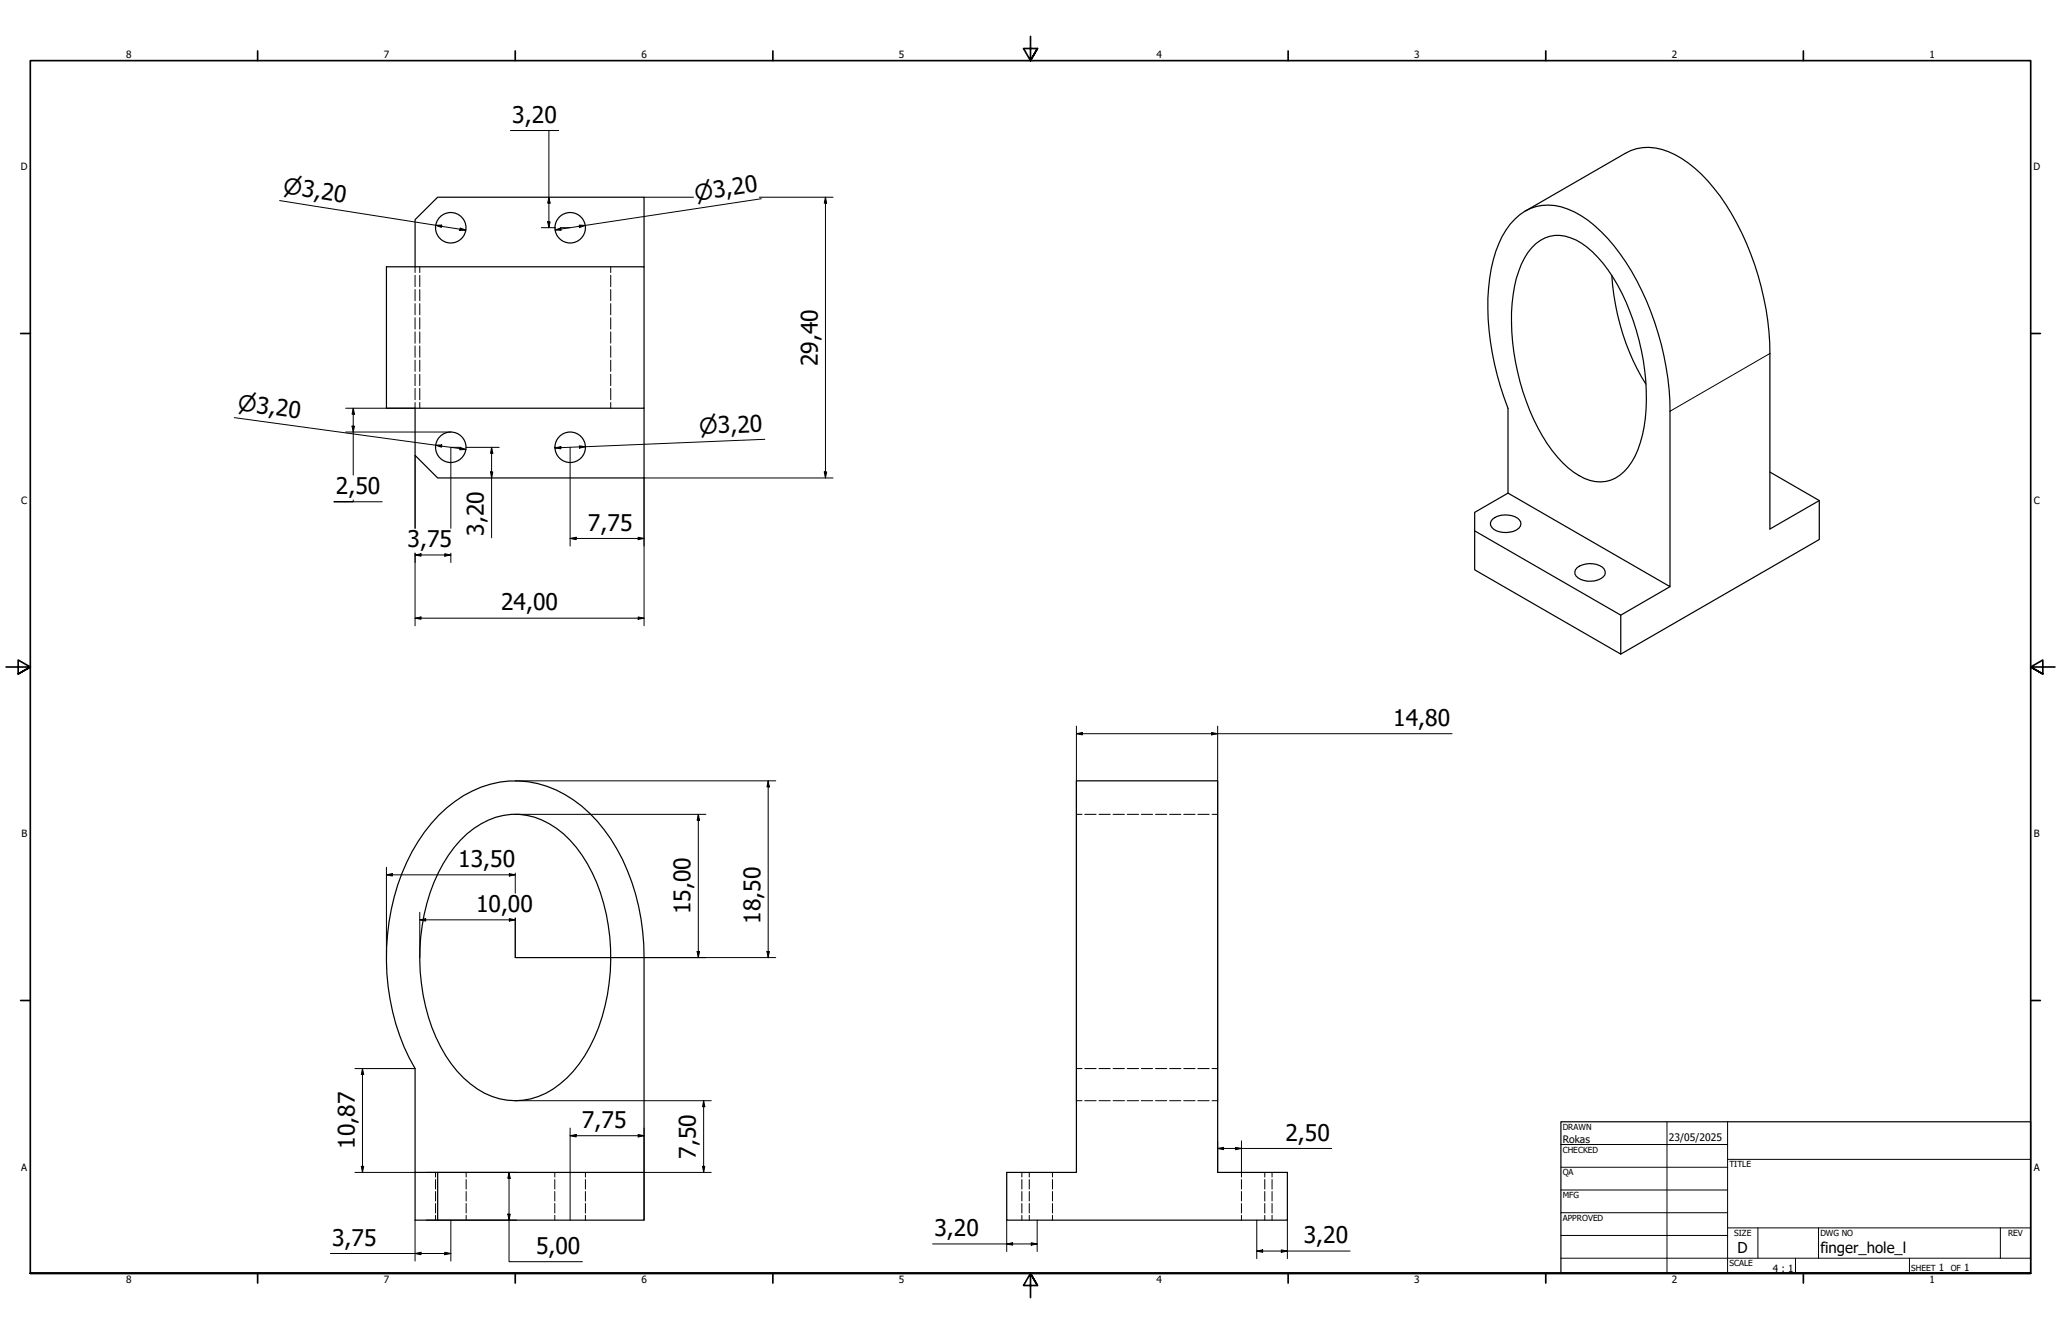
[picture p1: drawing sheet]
<svg xmlns="http://www.w3.org/2000/svg" width="864mm" height="559mm" viewBox="0 0 864 559" stroke-linecap="round" stroke-linejoin="round" font-family="sans-serif">
<!-- layer: Hidden (ANSI) -->
<g fill="none" stroke="#000" stroke-width=".42">
<path d="M173.9 111.8v2.4M173.9 115.3v4.8M175.9 111.8v2.4M175.9 115.3v4.8M255.9 111.8v2.4M255.9 115.3v4.8M173.9 121.3v4.7M173.9 127.2v4.7M173.9 133.1v4.8M173.9 139v4.8M175.9 121.3v4.7M175.9 127.2v4.7"/>
<path d="M175.9 133.1v4.8M175.9 139v4.8M255.9 121.3v4.7M255.9 127.2v4.7M255.9 133.1v4.8M255.9 139v4.8M173.9 144.9v4.8M173.9 150.9v4.7M173.9 156.8v4.7M175.9 144.9v4.8M175.9 150.9v4.7M175.9 156.8v4.7"/>
<path d="M255.9 144.9v4.8M255.9 150.9v4.7M255.9 156.8v4.7M173.9 162.7v4.7M173.9 168.6v2.4M175.9 162.7v4.7M175.9 168.6v2.4M255.9 162.7v4.7M255.9 168.6v2.4M451 341.1h2.4M454.5 341.1h4.8M460.5 341.1h4.7"/>
<path d="M466.4 341.1h4.8M472.3 341.1h4.8M478.2 341.1h4.8M484.2 341.1h4.7M490.1 341.1h4.7M496 341.1h4.8M501.9 341.1h4.8M507.9 341.1h2.3M451 447.6h2.4M454.5 447.6h4.8M460.5 447.6h4.7M466.4 447.6h4.8"/>
<path d="M472.3 447.6h4.8M478.2 447.6h4.8M484.2 447.6h4.7M490.1 447.6h4.7M496 447.6h4.8M501.9 447.6h4.8M507.9 447.6h2.3M451 461.1h2.4M454.5 461.1h4.8M460.5 461.1h4.7M466.4 461.1h4.8M472.3 461.1h4.8"/>
<path d="M478.2 461.1h4.8M484.2 461.1h4.7M490.1 461.1h4.7M496 461.1h4.8M501.9 461.1h4.8M507.9 461.1h2.3M182.5 491.1v2M182.5 494.1v4M182.5 499.1v4M195.3 491.1v2M195.3 494.1v4M195.3 499.1v4"/>
<path d="M232.5 491.1v2M232.5 494.1v4M232.5 499.1v4M245.3 491.1v2M245.3 494.1v4M245.3 499.1v4M428.2 491.1v2M428.2 494.1v4M428.2 499.1v4M431.3 491.1v2M431.3 494.1v4M431.3 499.1v4"/>
<path d="M441 491.1v2M441 494.1v4M441 499.1v4M520.2 491.1v2M520.2 494.1v4M520.2 499.1v4M530 491.1v2M530 494.1v4M530 499.1v4M533 491.1v2M533 494.1v4M533 499.1v4"/>
<path d="M182.5 504.1v4M182.5 509.1v2M195.3 504.1v4M195.3 509.1v2M232.5 504.1v4M232.5 509.1v2M245.3 504.1v4M245.3 509.1v2M428.2 504.1v4M428.2 509.1v2M431.3 504.1v4M431.3 509.1v2"/>
<path d="M441 504.1v4M441 509.1v2M520.2 504.1v4M520.2 509.1v2M530 504.1v4M530 509.1v2M533 504.1v4M533 509.1v2"/>
</g>
<!-- layer: Visible (ANSI) -->
<g fill="none" stroke="#000" stroke-width=".51">
<path d="M634.7 91.8a20.4 20.4 0 0 1 25.1-3 60.6 60.6 0 0 1 21.5 21.1 120 120 0 0 1 18.5 62.4v73.4l-67.9-39.1v-35.5a113.2 113.2 0 0 1-7.7-54.6 42.6 42.6 0 0 1 10.5-24.7zM639.1 88.5l41.9-24.2a20.8 20.8 0 0 1 20.8 .5 58.9 58.9 0 0 1 21.4 20.9 119.2 119.2 0 0 1 18.4 62.4v73.5l20.7-11.9M161.9 111.8h108v59.2h-108zM173.9 111.8v-19.8l9.5-9.4h86.5v29.2M643.5 102.1a14.5 14.5 0 0 1 17-1.5 46.7 46.7 0 0 1 17.4 18.9 98.2 98.2 0 0 1 11 59.3 34.9 34.9 0 0 1-8.4 18.7 14.6 14.6 0 0 1-18.9 1.7 49 49 0 0 1-17.2-20 98.1 98.1 0 0 1-10.4-55.8 34 34 0 0 1 9.5-21.3zM675.4 115.4a97.5 97.5 0 0 0 14.3 45.5M173.9 171v19.8l9.5 9.4h86.5v-29.2M741.6 197.7l20.7 12v16.3l-83.2 48M625.4 217.5a9.1 9.1 0 0 1 11.3 .4 2.61 2.61 0 0 1-1.3 4.1 9.2 9.2 0 0 1-10.3-1.1 2.39 2.39 0 0 1 .3-3.4zM631.9 206.6l-14 8v7.8l61.2 35.3 20.7-12M617.9 222.4v16.3l61.2 35.3v-16.3M660.8 237.9a9.1 9.1 0 0 1 11.3 .4 2.61 2.61 0 0 1-1.3 4.1 9 9 0 0 1-10.4-1.1 2.49 2.49 0 0 1 .4-3.4z"/>
<path d="M451 327.1h59.2v164h29.2v20h-117.6v-20h29.2zM183.9 341.4a45.5 45.5 0 0 1 33.5-14.2 47.8 47.8 0 0 1 35.8 20.4 88 88 0 0 1 16.7 53.5v90h-96v-43.5a96.5 96.5 0 0 1-1.2-90.9 69.4 69.4 0 0 1 11.2-15.3zM192.9 352a30.9 30.9 0 0 1 27.9-10.4 36.8 36.8 0 0 1 23.1 16.7 81 81 0 0 1 10.6 58.5 65.2 65.2 0 0 1-16.9 34.7 29.2 29.2 0 0 1-34.5 6.5 47 47 0 0 1-20.4-23.5 84.4 84.4 0 0 1 3-72.7l4.6-6.8zM173.9 491.1v20h9.5M183.4 491.1v20h86.5v-20"/>
<circle cx="188.9" cy="95.4" r="6.4"/>
<circle cx="238.9" cy="95.4" r="6.4"/>
<circle cx="188.9" cy="187.4" r="6.4"/>
<circle cx="238.9" cy="187.4" r="6.4"/>
</g>
<!-- layer: Visible Narrow (ANSI) -->
<path d="M741.6 148.1l-41.8 24.2" fill="none" stroke="#000" stroke-width=".42"/>
<!-- layer: Border (ANSI) -->
<g fill="none" stroke="#000" stroke-width=".7">
<path d="M431.8 15.2v10.2l-2.9-5.1h5.8l-2.9 5.1 2.9-5.1M107.9 21.3v4.1M215.9 21.3v4.1M323.8 21.3v4.1M539.8 21.3v4.1M647.7 21.3v4.1M755.6 21.3v4.1M8.6 139.7h4.1M850.9 139.7h4.1M2.5 279.4h10.2l-5.1-2.9v5.8l5.1-2.9-5.1 2.9M861.1 279.4h-10.2l5.1-2.9v5.8l-5.1-2.9 5.1 2.9M8.6 419.1h4.1"/>
<path d="M850.9 419.1h4.1M12.7 533.4v-508h838.2v508h-838.2h838.2M107.9 533.4v4.1M215.9 533.4v4.1M323.8 533.4v4.1M434.7 538.5l-2.9-5.1 2.9 5.1h-5.8l2.9-5.1v10.2M539.8 533.4v4.1M647.7 533.4v4.1M755.6 533.4v4.1"/>
</g>
<!-- layer: Title (ANSI) -->
<g fill="none" stroke="#000" stroke-width=".42">
<path d="M654 479.4h69.9M698.5 469.9v63.5M723.9 469.9v63.5M654 488.9h69.9M654 498.5h69.9M723.9 485.6h127M654 508h69.9M654 517.5h69.9M723.9 514.3h127M736.6 514.3v12.7M762 514.3v12.7M838.2 514.3v12.7"/>
<path d="M654 527h196.9M752.3 527v6.4M800.1 527v6.4"/>
</g>
<path d="M654 469.9h196.9v63.5h-196.9z" fill="none" stroke="#000" stroke-width=".51"/>
<!-- layer: Dimension (ISO) -->
<g fill="none" stroke="#000" stroke-width=".42">
<path d="M213.9 54.7h20.2h-4.1v40.7M117.2 84l78 12.4M182.6 94.4l2.5-.1-.1 .9zM192.8 95.5l2.4 .9-2.5 .1zM226.8 95.4h5.7M229.5 92.9h1l-.5 2.5zM230 82.6l.5 2.5h-1zM232.6 96.3l2.3-.8 .2 1zM234.8 95.4h4.1M242.7 94.3l2.5 .1-2.4 .9zM269.9 82.6h20.7M318.2 82.6h30.9"/>
<path d="M319 83.2l-86.4 13.1M345.9 82.6l.5 2.5h-1zM345.9 82.6v117.6M98.2 174.9l97.1 13.4M144.8 171h29.1M147.5 178.5h1l-.5 2.5zM148 171l.5 2.5h-1zM148 171v28M144.8 181h44.1M173.9 190.8v30.5M182.6 186.5l2.5-.1-.1 .9zM192.8 187.5l2.5 .8-2.6 .1z"/>
<path d="M192.9 187.4h-4v33.9M195.3 187.4h13.9M205.5 197.7h1l-.5 2.5zM206 187.4l.5 2.5h-1zM206 187.4v37.9M232.5 187.6l2.5-.5v.9zM238.9 187.4v41.3M242.8 186.8l2.5 .3-2.5 .6zM320.5 184l-88 3.6M345.4 197.7h1l-.5 2.5zM148 209.4v.8h-8h20.1M349.1 200.2h-79.2v61.9"/>
<path d="M173.9 232.5l2.5-.5v1zM173.9 231.7v30.4M173.9 232.5h15M186.4 232l2.5 .5-2.5 .5zM188.9 231.7v3.9M238.9 225.6l2.5-.6v1.1zM238.9 225.6h31M267.4 225l2.5 .6-2.5 .5zM173.9 259l2.5-.6v1zM173.9 259h96M267.4 258.4l2.5 .6-2.5 .4zM451 307.3l2.5-.5v1z"/>
<path d="M451 307.3h157.5M451 304.2v157.1M507.7 306.8l2.5 .5-2.5 .5zM510.2 304.2v157.1M215.9 327.1h109.2M321.9 327.1l.5 2.5h-1zM321.9 327.1v74M215.9 341.1h79.9M292.6 341.1l.5 2.5h-1zM292.6 341.1v60M161.9 366.5l2.5-.5v1zM161.9 366.5h54"/>
<path d="M161.9 363.3v37.8M213.4 366l2.5 .5-2.5 .5zM215.9 365.7v8.4M175.9 385.3l2.5-.5v1zM175.9 385.3h40M175.9 382.1v19M213.4 384.8l2.5 .5-2.5 .5zM215.9 384.6v16.5h109.2M292.1 398.6h1l-.5 2.5zM321.4 398.6h1l-.5 2.5zM148.7 447.6h25.2M151.9 447.6l.5 2.5h-1z"/>
<path d="M151.9 447.6v43.5M215.9 461.1h82.1M238.9 475.7l2.5-.5v1zM238.9 475.7h31M238.9 472.6v38.5M267.4 475.2l2.5 .5-2.5 .5zM269.9 472.6v38.5M294.8 461.1l.5 2.5h-.9zM294.8 461.1v30M510.2 477.9v13.2M520.2 477.9v13.2M148.7 491.1h25.2"/>
<path d="M151.4 488.6h1l-.5 2.5zM178.6 491.1h37.9M213.3 491.1l.5 2.5h-1zM213.3 491.1v37.4h30.7M269.9 491.1h28.1M294.4 488.6h.9l-.5 2.5zM510.2 481.1l2.5-.5v1zM510.2 481.1h47.8M517.7 480.6l2.5 .5-2.5 .5zM173.9 511.1v17.2M178.6 511.1h37.9M188.9 511.1v17.2"/>
<path d="M212.8 508.6h1l-.5 2.5zM421.8 511.1v13.2M434.6 511.1v13.2M526.6 511.1v16.1M539.4 511.1v16.1M138.4 525.1h50.5M173.9 525.1l2.5-.5v1zM186.4 524.6l2.5 .5-2.5 .5zM390.8 521.1h43.8M421.8 521.1l2.5-.5v1zM432.1 520.6l2.5 .5-2.5 .5zM526.6 524.1l2.5-.5v1z"/>
<path d="M526.6 524.1h39.1M536.9 523.6l2.5 .5-2.5 .5z"/>
</g>
<g fill="#000">
<path d="M182.6 94.4l2.5-.1-.1 .9zM192.8 95.5l2.4 .9-2.5 .1zM229.5 92.9h1l-.5 2.5zM230 82.6l.5 2.5h-1zM232.6 96.3l2.3-.8 .2 1zM242.7 94.3l2.5 .1-2.4 .9zM345.9 82.6l.5 2.5h-1zM147.5 178.5h1l-.5 2.5zM148 171l.5 2.5h-1zM182.6 186.5l2.5-.1-.1 .9zM192.8 187.5l2.5 .8-2.6 .1zM205.5 197.7h1l-.5 2.5z"/>
<path d="M206 187.4l.5 2.5h-1zM232.5 187.6l2.5-.5v.9zM242.8 186.8l2.5 .3-2.5 .6zM345.4 197.7h1l-.5 2.5zM173.9 232.5l2.5-.5v1zM186.4 232l2.5 .5-2.5 .5zM238.9 225.6l2.5-.6v1.1zM267.4 225l2.5 .6-2.5 .5zM173.9 259l2.5-.6v1zM267.4 258.4l2.5 .6-2.5 .4zM451 307.3l2.5-.5v1zM507.7 306.8l2.5 .5-2.5 .5z"/>
<path d="M321.9 327.1l.5 2.5h-1zM292.6 341.1l.5 2.5h-1zM161.9 366.5l2.5-.5v1zM213.4 366l2.5 .5-2.5 .5zM175.9 385.3l2.5-.5v1zM213.4 384.8l2.5 .5-2.5 .5zM292.1 398.6h1l-.5 2.5zM321.4 398.6h1l-.5 2.5zM151.9 447.6l.5 2.5h-1zM238.9 475.7l2.5-.5v1zM267.4 475.2l2.5 .5-2.5 .5zM294.8 461.1l.5 2.5h-.9z"/>
<path d="M151.4 488.6h1l-.5 2.5zM213.3 491.1l.5 2.5h-1zM294.4 488.6h.9l-.5 2.5zM510.2 481.1l2.5-.5v1zM517.7 480.6l2.5 .5-2.5 .5zM212.8 508.6h1l-.5 2.5zM173.9 525.1l2.5-.5v1zM186.4 524.6l2.5 .5-2.5 .5zM421.8 521.1l2.5-.5v1zM432.1 520.6l2.5 .5-2.5 .5zM526.6 524.1l2.5-.5v1zM536.9 523.6l2.5 .5-2.5 .5z"/>
</g>
<g font-size="9.6">
<text x="214.6" y="51.4">3,20</text>
<text x="342.6" y="153.4" transform="rotate(-90 342.6 153.4)">29,40</text>
<text x="140.7" y="206.9">2,50</text>
<text x="202.8" y="224.5" transform="rotate(-90 202.8 224.5)">3,20</text>
<text x="246.4" y="222.2">7,75</text>
<text x="170.8" y="229.2">3,75</text>
<text x="209.9" y="255.7">24,00</text>
<text x="583.8" y="304.1">14,80</text>
<text x="192" y="363.2">13,50</text>
<text x="199.5" y="382.1">10,00</text>
<text x="289.4" y="383" transform="rotate(-90 289.4 383)">15,00</text>
<text x="318.6" y="387" transform="rotate(-90 318.6 387)">18,50</text>
<text x="243.8" y="472.5">7,75</text>
<text x="538.6" y="477.8">2,50</text>
<text x="148.7" y="481.3" transform="rotate(-90 148.7 481.3)">10,87</text>
<text x="291.6" y="485.5" transform="rotate(-90 291.6 485.5)">7,50</text>
<text x="139.2" y="521.8">3,75</text>
<text x="391.5" y="517.8">3,20</text>
<text x="546.3" y="520.8">3,20</text>
<text x="224.6" y="525.3">5,00</text>
</g>
<g font-size="9.1">
<text x="118.4" y="80.9" transform="rotate(9 118.4 80.9)">⌀3,20</text>
<text x="291.5" y="84.1" transform="rotate(-9 291.5 84.1)">⌀3,20</text>
<text x="99.4" y="171.8" transform="rotate(8 99.4 171.8)">⌀3,20</text>
<text x="293.1" y="181.9" transform="rotate(-2 293.1 181.9)">⌀3,20</text>
</g>
<g font-size="6.3">
<text x="728.1" y="524.9">D</text>
<text x="762.8" y="525">finger_hole_l</text>
</g>
<g font-size="4.3">
<text x="654.8" y="478.6">Rokas</text>
<text x="699.3" y="478">23/05/2025</text>
</g>
<g font-size="4.2">
<text x="52.8" y="24.4">8</text>
<text x="160.8" y="24.4">7</text>
<text x="268.7" y="24.4">6</text>
<text x="376.7" y="24.4">5</text>
<text x="484.6" y="24.4">4</text>
<text x="592.6" y="24.4">3</text>
<text x="700.5" y="24.4">2</text>
<text x="808.5" y="24.4">1</text>
<text x="8.8" y="71.4">D</text>
<text x="852" y="71.4">D</text>
<text x="8.9" y="211.1">C</text>
<text x="852.2" y="211.1">C</text>
<text x="9" y="350.8">B</text>
<text x="852.2" y="350.8">B</text>
<text x="8.9" y="490.5">A</text>
<text x="852.2" y="490.5">A</text>
<text x="742.9" y="532.6">4 : 1</text>
<text x="812.4" y="532.6">1</text>
<text x="823" y="532.6">1</text>
<text x="52.8" y="537.5">8</text>
<text x="160.8" y="537.5">7</text>
<text x="268.7" y="537.5">6</text>
<text x="376.7" y="537.5">5</text>
<text x="484.6" y="537.5">4</text>
<text x="592.6" y="537.5">3</text>
<text x="700.5" y="537.5">2</text>
<text x="808.5" y="537.5">1</text>
</g>
<g font-size="3.5">
<text x="654.8" y="473.2">DRAWN</text>
<text x="654.8" y="482.8">CHECKED</text>
<text x="724.7" y="488.9">TITLE</text>
<text x="654.8" y="492.3">QA</text>
<text x="654.8" y="501.8">MFG</text>
<text x="654.8" y="511.4">APPROVED</text>
<text x="726.7" y="517.7">SIZE</text>
<text x="762.8" y="517.7">DWG NO</text>
<text x="841.4" y="517.7">REV</text>
<text x="724.7" y="530.4">SCALE</text>
<text x="800.9" y="532.6">SHEET</text>
<text x="817.4" y="532.6">OF</text>
</g>
</svg>
